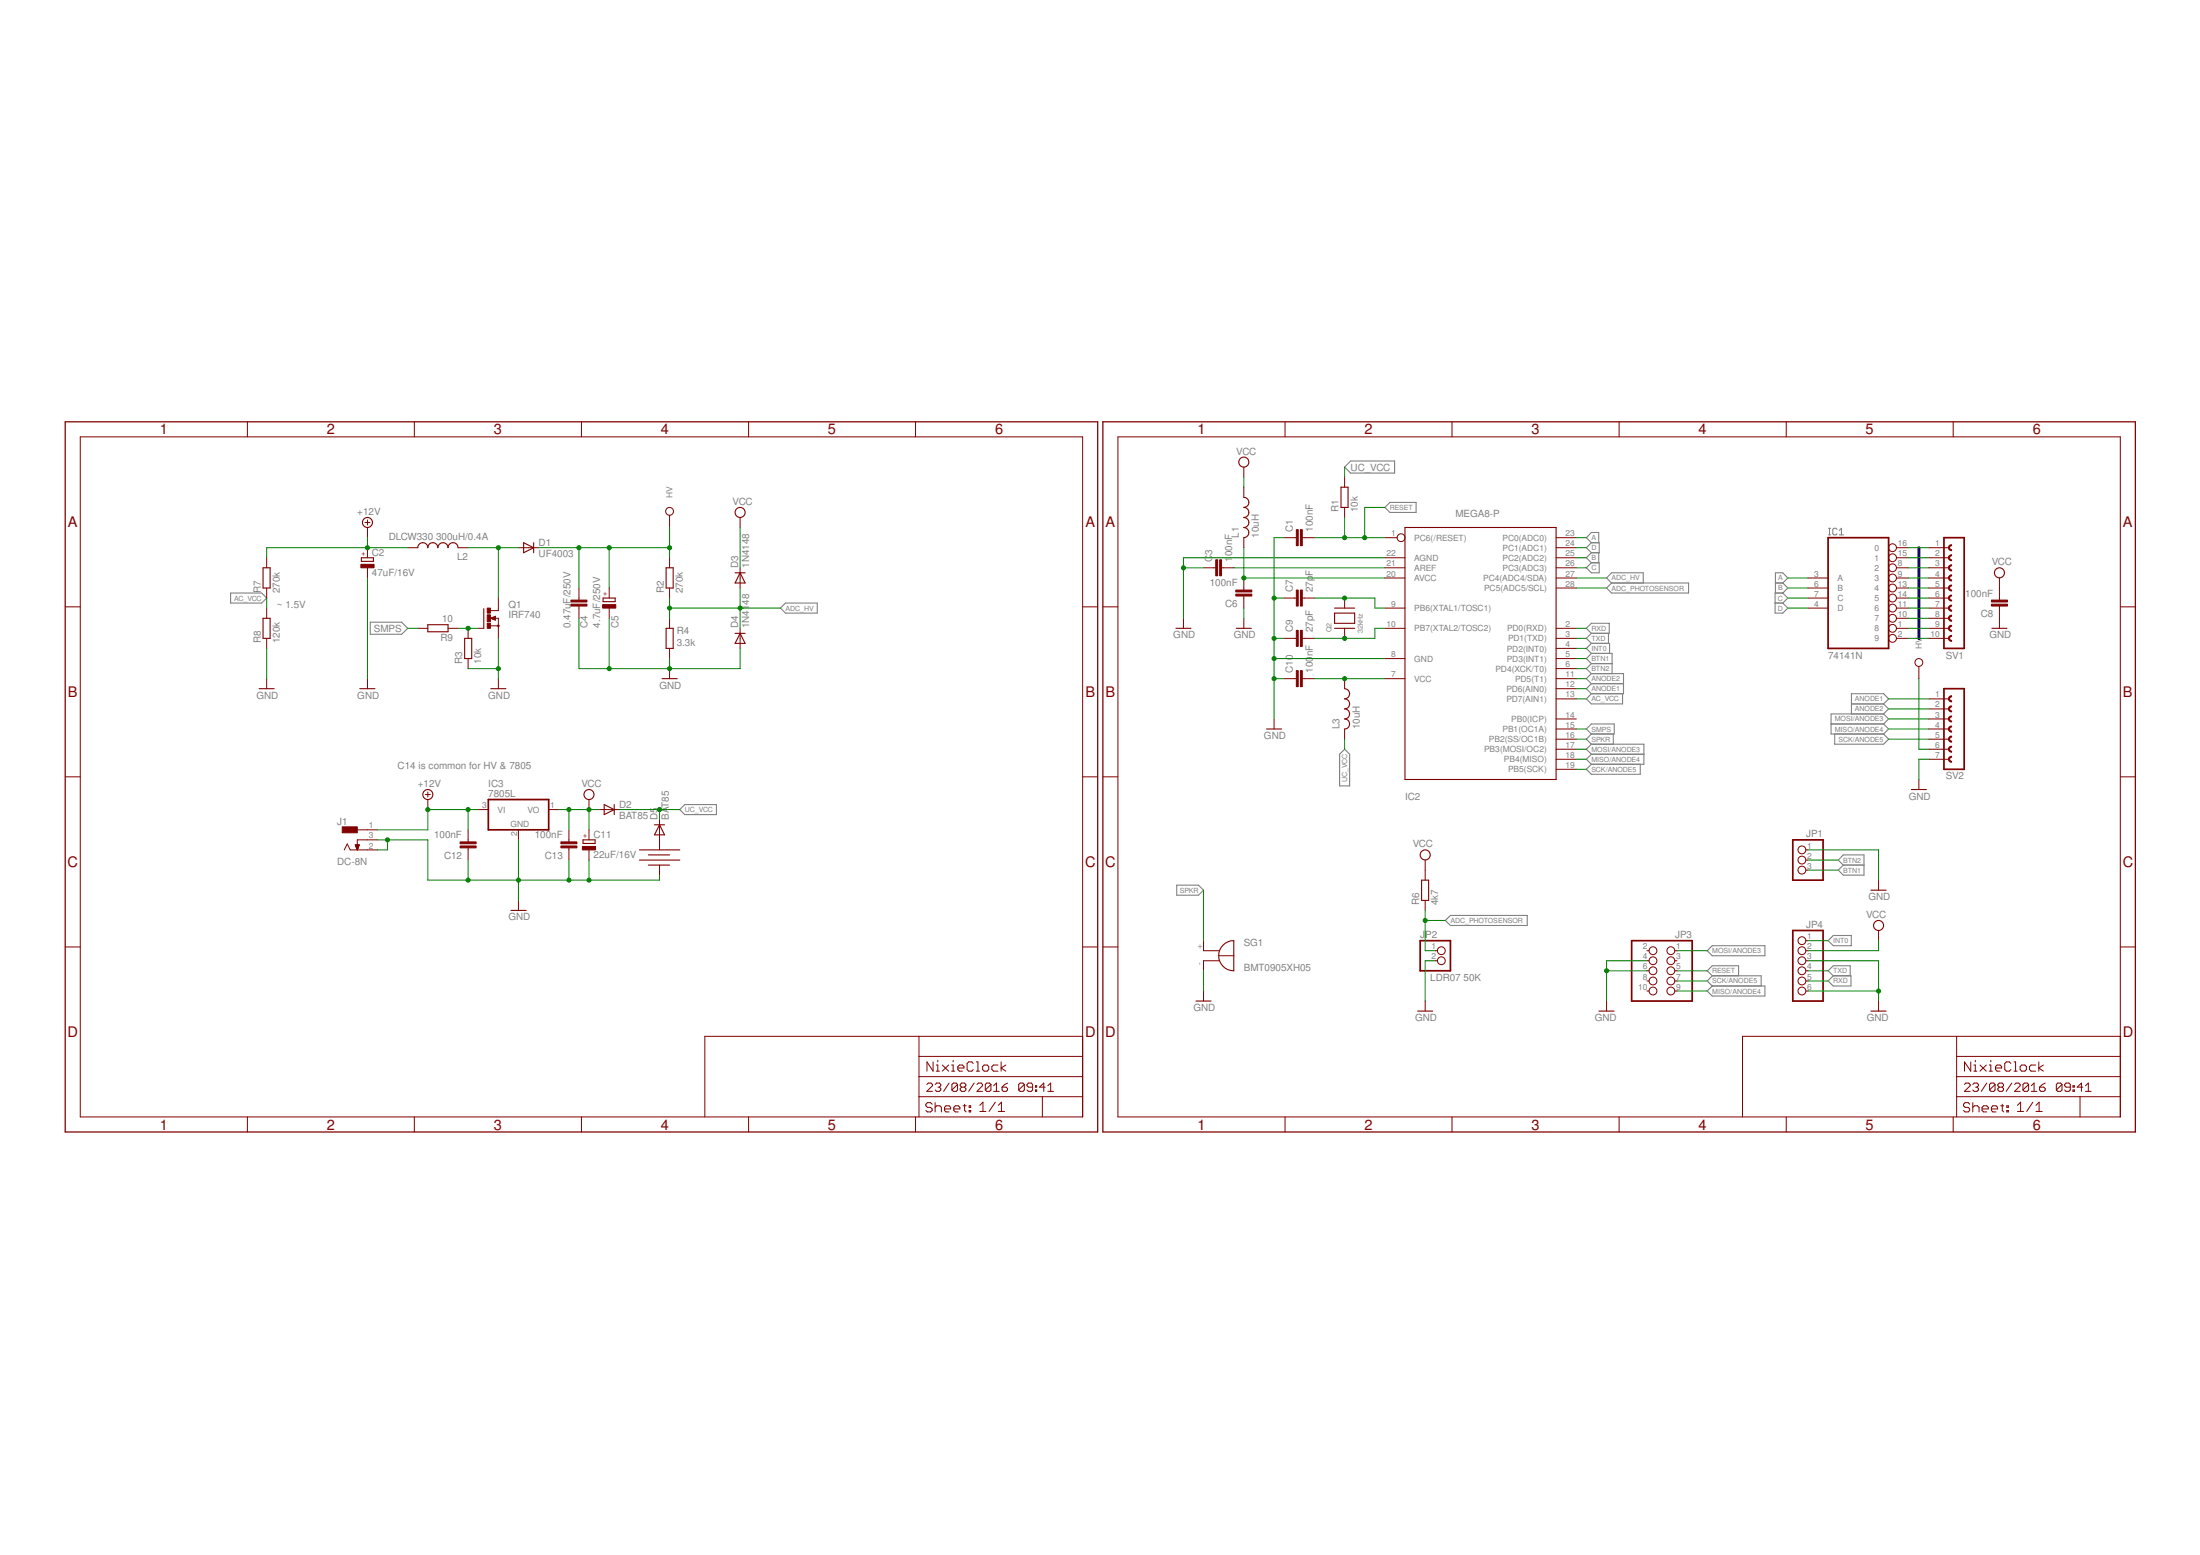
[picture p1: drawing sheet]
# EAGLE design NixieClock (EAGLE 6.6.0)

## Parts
C1  100nF  C-EU025-025X050  [C025-025X050]
C2  47uF/16V  CPOL-EUE2.5-7  [E2,5-7]
C3  100nF  C-EU025-025X050  [C025-025X050]
C4  0.47uF/250V  C10/6  [C10B6]
C5  4.7uF/250V  CPOL-EU  [CAP_RADIAL]
C6  100nF  C-EU025-025X050  [C025-025X050]
C7  27pF  C-EU025-025X050  [C025-025X050]
C8  100nF  C-EU050-025X075  [C050-025X075]
C9  27pF  C-EU025-025X050  [C025-025X050]
C10  100nF  C-EU025-025X050  [C025-025X050]
C11  22uF/16V  CPOL-EUE2.5-6  [E2,5-6]
C12  100nF  C-EU025-025X050  [C025-025X050]
C13  100nF  C-EU025-025X050  [C025-025X050]
D1  UF4003  [DO41-10]
D2  BAT85  1N4148DO35-7  [DO35-7]
D3  1N4148  1N4148DO35-7  [DO35-7]
D4  1N4148  1N4148DO35-7  [DO35-7]
D5  BAT85  1N4148DO35-7  [DO35-7]
IC1  74141N  [DIL16]
IC2  MEGA8-P  [DIL28-3]
IC3  7805L  [TO92]
J1  DC-8N  [DC-8N]
JP1  PINHD-1X3/90  [1X03/90]
JP2  LDR07 50K  PINHD-1X2  [1X02]
JP3  PINHD-2X5/90  [2X05/90]
JP4  PINHD-1X6/90  [1X06/90]
L1  10uH  L-US0204/7  [0204/7]
L2  DLCW330 300uH/0.4A  RADIAL-CHOKE4MM  [MURATA-CHOKE-7-4]
L3  10uH  L-US0204/5  [0204/5]
Q1  IRF740  PMOSFET_NTO220BH  [TO220BH]
Q2  32kHz  XTAL  [QS]
R1  10k  R-EU_0207/12  [0207/12]
R2  270k  R-EU_0204/5  [0204/5]
R3  10k  R-EU_0204/5  [0204/5]
R4  3.3k  R-EU_0204/5  [0204/5]
R6  4k7  R-EU_0204/5  [0204/5]
R7  270k  R-EU_0204/5  [0204/5]
R8  120k  R-EU_0204/5  [0204/5]
R9  10  R-EU_0204/5  [0204/5]
SG1  BMT0905XH05  [BMT0905XH05]
SV1  FE10-1  [FE10]
SV2  FE07-1  [FE07]
U$3  BAT1220THT  [1220]

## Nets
+12V: C2.+ C12.2 IC3.3(VI) J1.1 L2.P$1 R7.2
A: IC1.3(A) IC2.23(PC0(ADC0))
AC_VCC: IC2.13(PD7(AIN1)) R7.1 R8.2
ADC_HV: D3.A D4.C IC2.27(PC4(ADC4/SDA)) R2.1 R4.2
ADC_PHOTOSENSOR: IC2.28(PC5(ADC5/SCL)) JP2.1 R6.1
ANODE1: IC2.12(PD6(AIN0)) SV2.1
ANODE2: IC2.11(PD5(T1)) SV2.2
B: IC1.6(B) IC2.25(PC2(ADC2))
BTN1: IC2.5(PD3(INT1)) JP1.3
BTN2: IC2.6(PD4(XCK/T0)) JP1.2
C: IC1.7(C) IC2.26(PC3(ADC3))
D: IC1.4(D) IC2.24(PC1(ADC1))
D1: IC1.2 SV1.1
D2: IC1.1 SV1.2
D3: IC1.16 SV1.3
D4: IC1.15 SV1.4
D5: IC1.14 SV1.5
D6: IC1.13 SV1.6
D7: IC1.11 SV1.7
D8: IC1.10 SV1.8
D9: IC1.9 SV1.9
D10: IC1.8 SV1.10
GND: C1.1 C2.- C3.1 C4.2 C5.P$4(-) C6.1 C7.1 C8.1 C9.1 C10.1 C11.- C12.1 C13.1 D4.A IC2.8(GND) IC2.22(AGND) IC3.2(GND) J1.2 J1.3 JP1.1 JP2.2 JP3.4 JP3.6 JP4.3 JP4.6 Q1.S R3.1 R4.1 R8.1 SG1.- SV2.7 U$3.-
HV: C4.1 C5.P$3(+) D1.C R2.2 SV2.6
INT0: IC2.4(PD2(INT0)) JP4.1
MISO/ANODE4: IC2.18(PB4(MISO)) JP3.9 SV2.4
MOSI/ANODE3: IC2.17(PB3(MOSI/OC2)) JP3.1 SV2.3
N$1: C7.2 IC2.9(PB6(XTAL1/TOSC1)) Q2.P$2
N$2: C9.2 IC2.10(PB7(XTAL2/TOSC2)) Q2.P$1
N$3: D5.A U$3.+
N$4: Q1.G R3.2 R9.1
N$9: C6.2 IC2.20(AVCC) L1.2
N$10: C10.2 IC2.7(VCC) L3.1
N$11: C3.2 IC2.21(AREF)
N$16: D1.A L2.P$2 Q1.D
RESET: C1.2 IC2.1(PC6(/RESET)) JP3.5 R1.1
RXD: IC2.2(PD0(RXD)) JP4.5
SCK/ANODE5: IC2.19(PB5(SCK)) JP3.7 SV2.5
SMPS: IC2.15(PB1(OC1A)) R9.2
SPKR: IC2.16(PB2(SS/OC1B)) SG1.+
TXD: IC2.3(PD1(TXD)) JP4.4
UC_VCC: D2.C D5.C L3.2 R1.2
VCC: C8.2 C11.+ C13.2 D2.A D3.C IC3.1(VO) JP4.2 L1.1 R6.2
Unconnected: IC2.14(PB0(ICP)) JP3.2 JP3.3 JP3.8 JP3.10

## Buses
D[1..10]

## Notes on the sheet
- ~ 1.5V
- C14 is common for HV & 7805

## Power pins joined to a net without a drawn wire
GND: IC1.12(GND)
VCC: IC1.5(VCC)
